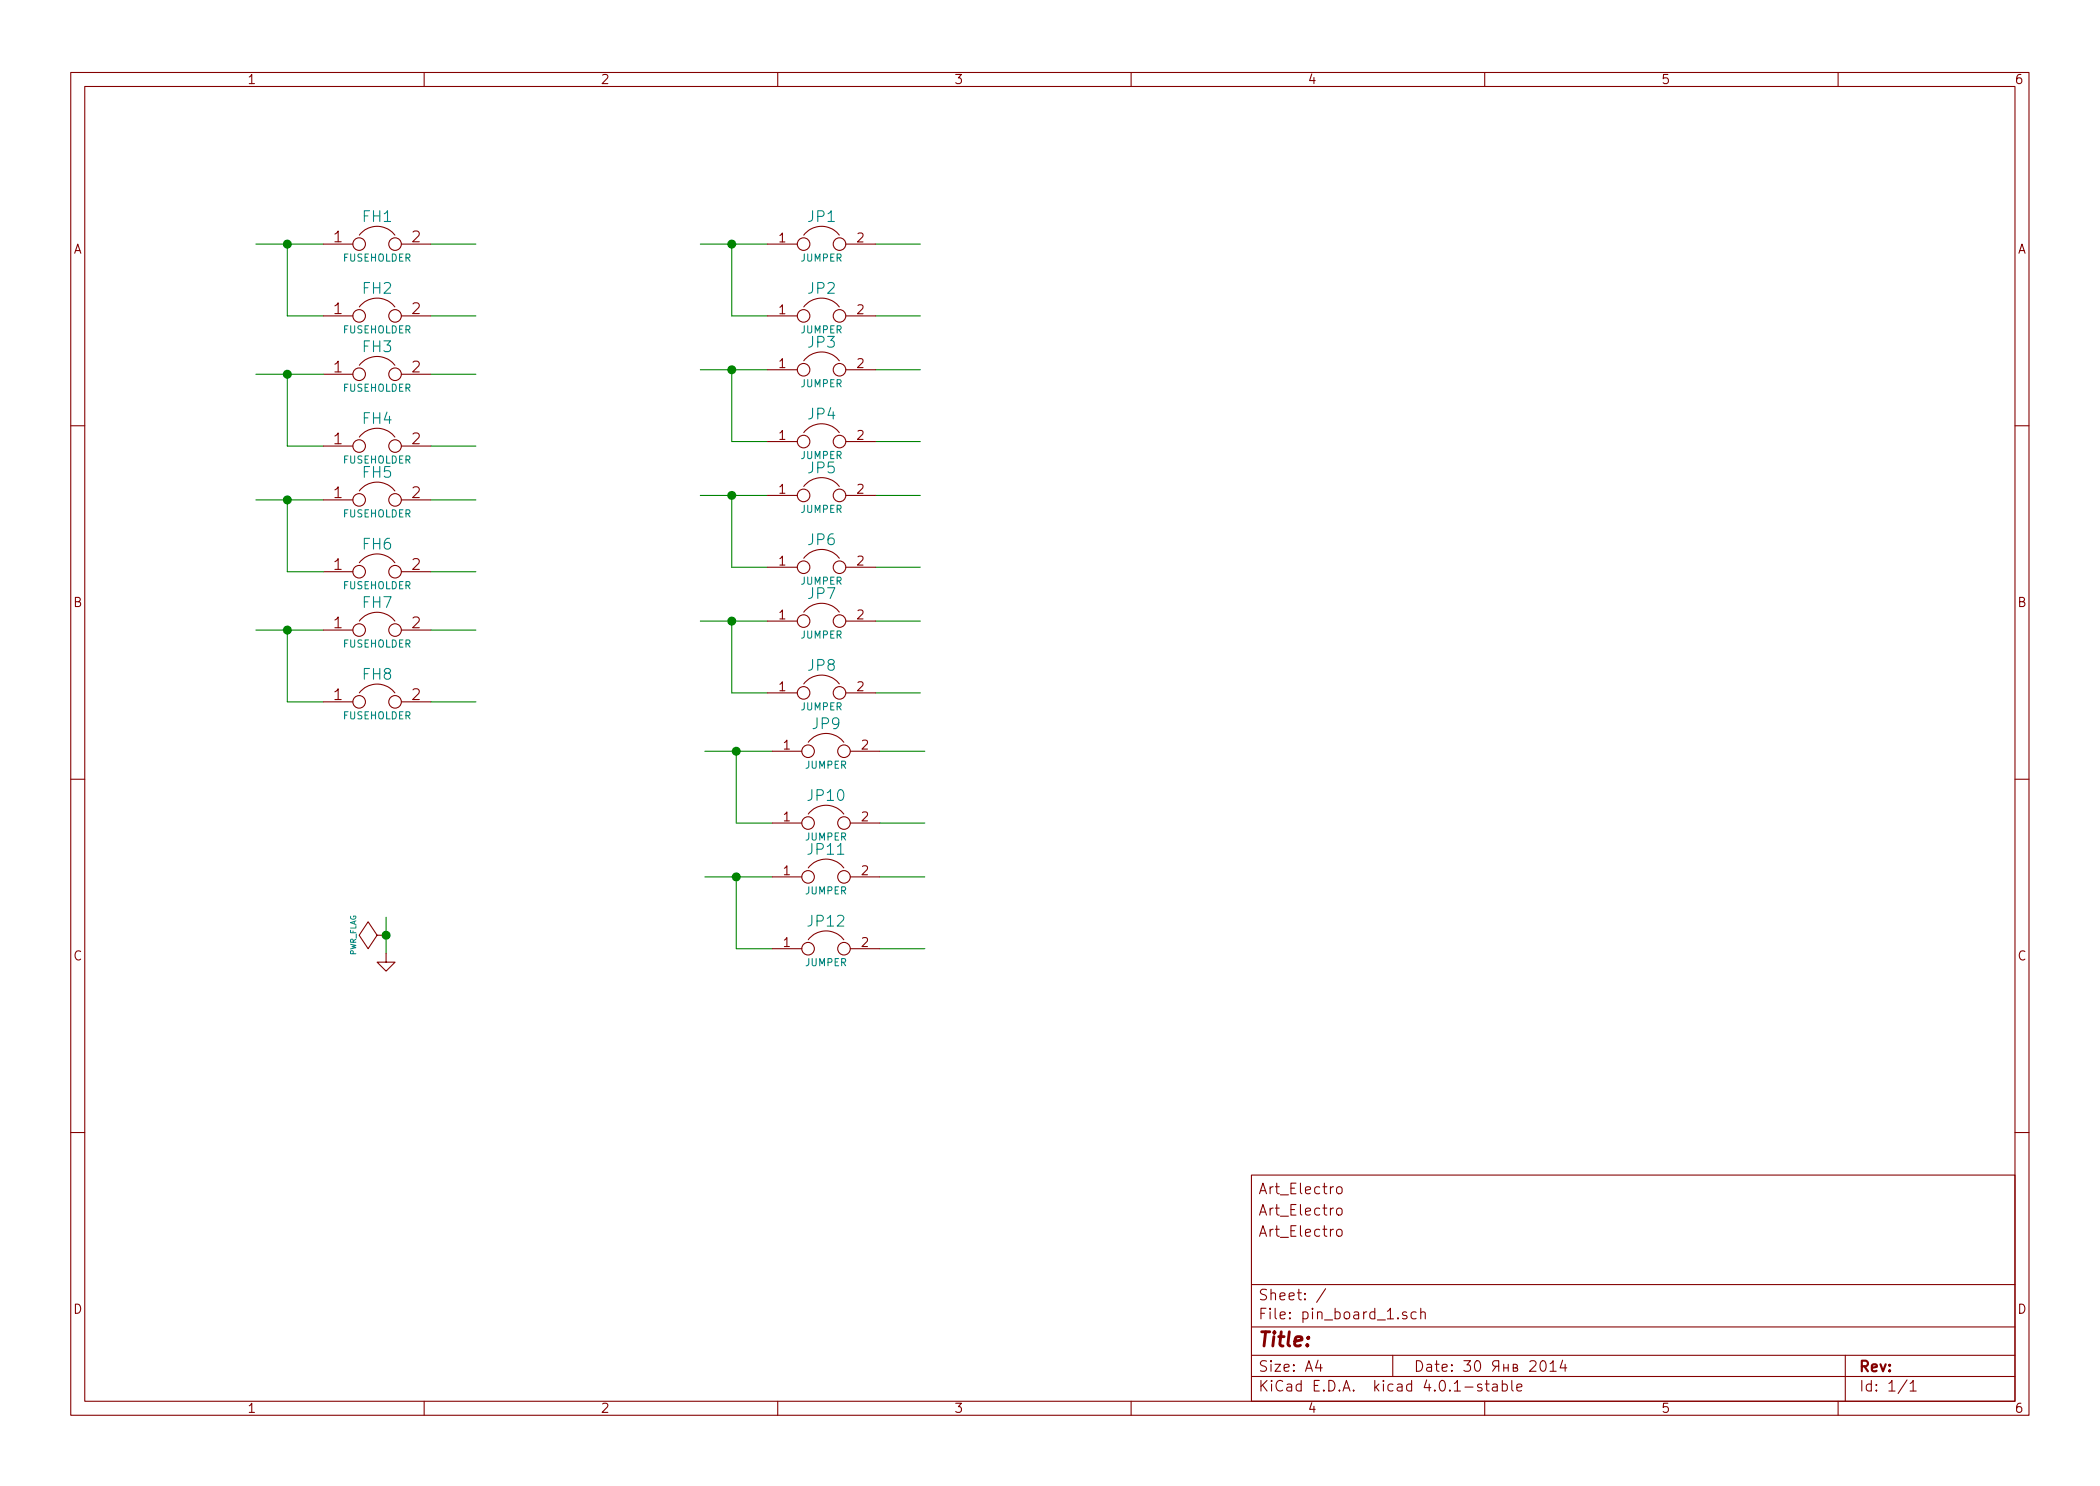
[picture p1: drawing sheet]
<svg xmlns="http://www.w3.org/2000/svg" width="297mm" height="210mm" viewBox="0 0 297 210" stroke-linecap="round" stroke-linejoin="round" font-family="sans-serif">
<g fill="none" stroke="#840000" stroke-width=".15">
<path d="M10 10.3h277v189.9h-277zM12 12.2h273v186.1h-273zM60 10.3v1.9M110 10.3v1.9M160 10.3v1.9M210 10.3v1.9M260 10.3v1.9M45.7 34.5h4.2M50.8 33.3a3.2 3.2 0 0 1 5.1 0M56.8 34.5h4.2M108.6 34.5h4.2M113.7 33.3a3.2 3.2 0 0 1 5 0"/>
<path d="M119.6 34.5h4.2M45.7 44.7h4.2M45.7 53h4.2M50.8 43.4a3.2 3.2 0 0 1 5.1 0M50.8 51.7a3.2 3.2 0 0 1 5.1 0M56.8 44.7h4.2M56.8 53h4.2M108.6 44.7h4.2M108.6 52.3h4.2M113.7 43.4a3.2 3.2 0 0 1 5 0M113.7 51a3.2 3.2 0 0 1 5 0M119.6 44.7h4.2"/>
<path d="M119.6 52.3h4.2M10 60.2h2M45.7 63.1h4.2M45.7 70.7h4.2M50.8 61.8a3.2 3.2 0 0 1 5.1 0M50.8 69.5a3.2 3.2 0 0 1 5.1 0M50.8 79.6a3.2 3.2 0 0 1 5.1 0M56.8 63.1h4.2M56.8 70.7h4.2M108.6 62.5h4.2M108.6 70.1h4.2M113.7 61.2a3.2 3.2 0 0 1 5 0"/>
<path d="M113.7 68.8a3.2 3.2 0 0 1 5 0M113.7 79a3.2 3.2 0 0 1 5 0M119.6 62.5h4.2M119.6 70.1h4.2M285 60.2h2M45.7 80.9h4.2M45.7 89.1h4.2M45.7 99.3h4.2M50.8 87.9a3.2 3.2 0 0 1 5.1 0M50.8 98a3.2 3.2 0 0 1 5.1 0M56.8 80.9h4.2M56.8 89.1h4.2"/>
<path d="M56.8 99.3h4.2M108.6 80.3h4.2M108.6 87.9h4.2M108.6 98h4.2M113.7 86.6a3.2 3.2 0 0 1 5 0M113.7 96.8a3.2 3.2 0 0 1 5 0M119.6 80.3h4.2M119.6 87.9h4.2M119.6 98h4.2M10 110.3h2M109.2 106.3h4.2M109.2 116.5h4.2"/>
<path d="M114.3 105a3.2 3.2 0 0 1 5.1 0M114.3 115.2a3.2 3.2 0 0 1 5.1 0M120.3 106.3h4.2M120.3 116.5h4.2M285 110.3h2M53.3 132.3l-1.2-1.9-1.3 1.9 1.3 1.9 1.2-1.9h1.3M54.6 134.9v1.2h1.3l-1.3 1.3-1.3-1.3h1.3M54.6 132.3h.1M109.2 124.1h4.2M109.2 134.2h4.2M114.3 122.8a3.2 3.2 0 0 1 5.1 0M114.3 133a3.2 3.2 0 0 1 5.1 0"/>
<path d="M120.3 124.1h4.2M120.3 134.2h4.2M10 160.2h2M177 166.3h108v32h-108zM189.1 174.1a.41 .41 0 0 1 .7 .1v.4a.41 .41 0 0 1-.4 .3 .41 .41 0 0 1-.3-.3zM189.1 171.1a.41 .41 0 0 1 .7 .1v.4a.41 .41 0 0 1-.4 .3 .41 .41 0 0 1-.3-.3zM189.1 168a.41 .41 0 0 1 .7 .2v.4a.41 .41 0 0 1-.4 .3 .41 .41 0 0 1-.3-.3zM285 160.2h2M60 198.3v1.9M110 198.3v1.9M160 198.3v1.9M177 194.8h108"/>
<path d="M177 191.8h108M177 187.8h108M177 181.8h108M186.4 192.5l-.3 1h.9M186.8 193v1M187.5 182.3l-1.3 2M197 191.8v3M199 185.7a.37 .37 0 0 0-.6 .1v.1a.54 .54 0 0 0 .6 .3v.1v.2l-.2 .1-.4-.1M200.3 185.7l-.4-.1-.3 .3 .1 .6 .2 .1 .4-.1M201 185.7a.38 .38 0 0 1 .6 .1v.8M201 185.1v1.5M209.6 195.9a.37 .37 0 0 0-.6 .1v.1a.54 .54 0 0 0 .6 .3l.1 .1-.1 .2-.2 .1-.4-.1"/>
<path d="M210 198.3v1.9M210.1 195.8h.5M210.3 195.3v1.3l.2 .2h.1M211.2 195.9l.1-.1 .4 .1 .1 .9M211.8 196.2l-.5 .1-.2 .2 .1 .2 .1 .1 .5-.1M212.5 195.9a.48 .48 0 0 1 .6 .1l.1 .1-.1 .6a.48 .48 0 0 1-.6 0M212.5 195.3v1.5M213.8 195.3v1.3l.2 .2M214 193.5h.6v-.3l-.2-.2h-.4v1l.6-.1v-.3l-.2-.1M214.6 196.3l.7-.1-.1-.3-.4-.1-.2 .2v.7l.2 .1 .4-.1M216.4 192.7l.2-.2 .5 .1a.37 .37 0 0 1 .1 .6l-.9 .8h1M218 192.7a.35 .35 0 0 1 .3-.2 .35 .35 0 0 1 .3 .3 .77 .77 0 0 1-.4 1.2 .9 .9 0 0 1-.2-1.3z"/>
<path d="M219.3 193l.4-.5v1.5M219.3 194h.8M221 192.5l-.3 1h.9M221.4 193v1M260 198.3v1.9M261 191.8v6.5M269.7 195.2l-1.2 2M270.2 195.8l.4-.5v1.5M270.2 196.8h.8"/>
<circle cx="50.8" cy="34.5" r=".89"/>
<circle cx="55.9" cy="34.5" r=".89"/>
<circle cx="113.7" cy="34.5" r=".89"/>
<circle cx="118.7" cy="34.5" r=".89"/>
<circle cx="50.8" cy="44.7" r=".89"/>
<circle cx="50.8" cy="53" r=".89"/>
<circle cx="55.9" cy="53" r=".89"/>
<circle cx="55.9" cy="44.7" r=".89"/>
<circle cx="113.7" cy="52.3" r=".89"/>
<circle cx="113.7" cy="44.7" r=".89"/>
<circle cx="118.7" cy="44.7" r=".89"/>
<circle cx="118.7" cy="52.3" r=".89"/>
<circle cx="50.8" cy="63.1" r=".89"/>
<circle cx="50.8" cy="70.7" r=".89"/>
<circle cx="55.9" cy="63.1" r=".89"/>
<circle cx="55.9" cy="70.7" r=".89"/>
<circle cx="113.7" cy="70.1" r=".89"/>
<circle cx="113.7" cy="62.5" r=".89"/>
<circle cx="118.7" cy="62.5" r=".89"/>
<circle cx="118.7" cy="70.1" r=".89"/>
<circle cx="50.8" cy="89.1" r=".89"/>
<circle cx="50.8" cy="99.3" r=".89"/>
<circle cx="50.8" cy="80.9" r=".89"/>
<circle cx="55.9" cy="89.1" r=".89"/>
<circle cx="55.9" cy="80.9" r=".89"/>
<circle cx="55.9" cy="99.3" r=".89"/>
<circle cx="113.7" cy="87.9" r=".89"/>
<circle cx="113.7" cy="98" r=".89"/>
<circle cx="113.7" cy="80.3" r=".89"/>
<circle cx="118.7" cy="80.3" r=".89"/>
<circle cx="118.7" cy="87.9" r=".89"/>
<circle cx="118.7" cy="98" r=".89"/>
<circle cx="114.3" cy="106.3" r=".89"/>
<circle cx="114.3" cy="116.5" r=".89"/>
<circle cx="119.4" cy="106.3" r=".89"/>
<circle cx="119.4" cy="116.5" r=".89"/>
<circle cx="114.3" cy="134.2" r=".89"/>
<circle cx="114.3" cy="124.1" r=".89"/>
<circle cx="119.4" cy="134.2" r=".89"/>
<circle cx="119.4" cy="124.1" r=".89"/>
</g>
<g fill="none" stroke="#008400" stroke-width=".15">
<path d="M36.2 34.5h9.5M40.6 34.5v10.2h5.1M61 34.5h6.3M99.1 34.5h9.5M103.5 34.5v10.2h5.1M123.8 34.5h6.4M36.2 53h9.5M40.6 53v10.1h5.1M61 44.7h6.3M61 53h6.3M99.1 52.3h9.5M103.5 52.3v10.2h5.1"/>
<path d="M123.8 44.7h6.4M123.8 52.3h6.4M36.2 70.7h9.5M40.6 70.7v10.2h5.1M61 63.1h6.3M61 70.7h6.3M99.1 70.1h9.5M103.5 70.1v10.2h5.1M123.8 62.5h6.4M123.8 70.1h6.4M36.2 89.1h9.5M40.6 89.1v10.2h5.1"/>
<path d="M61 80.9h6.3M61 89.1h6.3M61 99.3h6.3M99.1 87.9h9.5M103.5 87.9v10.1h5.1M123.8 80.3h6.4M123.8 87.9h6.4M123.8 98h6.4M99.7 106.3h9.5M104.1 106.3v10.2h5.1M124.5 106.3h6.3M124.5 116.5h6.3"/>
<path d="M54.6 129.8v5.1M99.7 124.1h9.5M104.1 124.1v10.1h5.1M124.5 124.1h6.3M124.5 134.2h6.3"/>
</g>
<g fill="#008400" stroke="#008400" stroke-width=".25">
<circle cx="40.6" cy="34.5" r=".51"/>
<circle cx="103.5" cy="34.5" r=".51"/>
<circle cx="40.6" cy="53" r=".51"/>
<circle cx="40.6" cy="70.7" r=".51"/>
<circle cx="40.6" cy="89.1" r=".51"/>
<circle cx="103.5" cy="52.3" r=".51"/>
<circle cx="103.5" cy="70.1" r=".51"/>
<circle cx="103.5" cy="87.9" r=".51"/>
<circle cx="104.1" cy="106.3" r=".51"/>
<circle cx="104.1" cy="124.1" r=".51"/>
<circle cx="54.6" cy="132.3" r=".51"/>
</g>
<text font-size="2.8" fill="#840000" x="178" y="190.5">Title:</text>
<g font-size="2.1" fill="#840000">
<text x="47.2" y="34.3">1</text>
<text x="58.3" y="34.3">2</text>
<text x="47.2" y="44.4">1</text>
<text x="58.3" y="44.4">2</text>
<text x="47.2" y="52.7">1</text>
<text x="58.3" y="52.7">2</text>
<text x="47.2" y="62.9">1</text>
<text x="58.3" y="62.9">2</text>
<text x="47.2" y="70.5">1</text>
<text x="58.3" y="70.5">2</text>
<text x="47.2" y="80.6">1</text>
<text x="58.3" y="80.6">2</text>
<text x="47.2" y="88.9">1</text>
<text x="58.3" y="88.9">2</text>
<text x="47.2" y="99.1">1</text>
<text x="58.3" y="99.1">2</text>
<text x="178" y="172">Art_Electro</text>
<text x="178" y="169">Art_Electro</text>
<text x="178" y="175">Art_Electro</text>
<text x="178" y="184">Sheet: /</text>
<text x="178" y="186.7">File: pin_board_1.sch</text>
<text x="178" y="196.9">KiCad E.D.A. kicad 4.0.1-stable</text>
<text x="178" y="194.1">Size: A4</text>
<text x="200" y="194.1">Date: 30 2014</text>
<text x="263" y="194.1">Rev:</text>
<text x="263" y="196.9">Id: 1/1</text>
</g>
<g font-size="2.1" fill="#008484">
<text x="51.3" y="31.4">FH1</text>
<text x="114.3" y="31.4">JP1</text>
<text x="51.3" y="41.6">FH2</text>
<text x="114.3" y="41.6">JP2</text>
<text x="51.3" y="49.8">FH3</text>
<text x="114.3" y="49.2">JP3</text>
<text x="51.3" y="60">FH4</text>
<text x="114.3" y="59.4">JP4</text>
<text x="51.3" y="67.6">FH5</text>
<text x="114.3" y="67">JP5</text>
<text x="51.3" y="77.8">FH6</text>
<text x="114.3" y="77.1">JP6</text>
<text x="51.3" y="86">FH7</text>
<text x="114.3" y="84.8">JP7</text>
<text x="114.3" y="94.9">JP8</text>
<text x="51.3" y="96.2">FH8</text>
<text x="115" y="103.2">JP9</text>
<text x="114.4" y="113.3">JP10</text>
<text x="114.4" y="120.9">JP11</text>
<text x="114.4" y="131.1">JP12</text>
</g>
<g font-size="1.8" fill="#840000">
<text x="35" y="11.9">1</text>
<text x="85" y="11.9">2</text>
<text x="135" y="11.9">3</text>
<text x="185" y="11.9">4</text>
<text x="235" y="11.9">5</text>
<text x="285" y="11.9">6</text>
<text x="10.4" y="35.9">A</text>
<text x="110.2" y="34.3">1</text>
<text x="121.2" y="34.3">2</text>
<text x="285.4" y="35.9">A</text>
<text x="110.2" y="44.4">1</text>
<text x="121.2" y="44.4">2</text>
<text x="110.2" y="52.1">1</text>
<text x="121.2" y="52.1">2</text>
<text x="110.2" y="62.2">1</text>
<text x="121.2" y="62.2">2</text>
<text x="110.2" y="69.8">1</text>
<text x="121.2" y="69.8">2</text>
<text x="110.2" y="80">1</text>
<text x="121.2" y="80">2</text>
<text x="10.4" y="85.9">B</text>
<text x="110.2" y="87.6">1</text>
<text x="121.2" y="87.6">2</text>
<text x="285.4" y="85.9">B</text>
<text x="110.2" y="97.8">1</text>
<text x="121.2" y="97.8">2</text>
<text x="110.8" y="106">1</text>
<text x="121.9" y="106">2</text>
<text x="110.8" y="116.2">1</text>
<text x="121.9" y="116.2">2</text>
<text x="110.8" y="123.8">1</text>
<text x="121.9" y="123.8">2</text>
<text x="10.4" y="135.9">C</text>
<text x="110.8" y="134">1</text>
<text x="121.9" y="134">2</text>
<text x="285.4" y="135.9">C</text>
<text x="10.4" y="185.9">D</text>
<text x="285.4" y="185.9">D</text>
<text x="35" y="199.9">1</text>
<text x="85" y="199.9">2</text>
<text x="135" y="199.9">3</text>
<text x="185" y="199.9">4</text>
<text x="235" y="199.9">5</text>
<text x="285" y="199.9">6</text>
</g>
<g font-size="1.4" fill="#008484">
<text x="48.5" y="37">FUSEHOLDER</text>
<text x="113.3" y="37">JUMPER</text>
<text x="48.5" y="47.2">FUSEHOLDER</text>
<text x="113.3" y="47.2">JUMPER</text>
<text x="48.5" y="55.4">FUSEHOLDER</text>
<text x="113.3" y="54.8">JUMPER</text>
<text x="48.5" y="65.6">FUSEHOLDER</text>
<text x="113.3" y="64.9">JUMPER</text>
<text x="48.5" y="73.2">FUSEHOLDER</text>
<text x="113.3" y="72.6">JUMPER</text>
<text x="48.5" y="83.4">FUSEHOLDER</text>
<text x="113.3" y="82.7">JUMPER</text>
<text x="48.5" y="91.6">FUSEHOLDER</text>
<text x="113.3" y="90.3">JUMPER</text>
<text x="48.5" y="101.8">FUSEHOLDER</text>
<text x="113.3" y="100.5">JUMPER</text>
<text x="113.9" y="108.8">JUMPER</text>
<text x="113.9" y="118.9">JUMPER</text>
<text x="113.9" y="126.5">JUMPER</text>
<text x="113.9" y="136.7">JUMPER</text>
</g>
<text font-size="1.1" fill="#008484" x="50.4" y="135.3" transform="rotate(-90 50.4 135.3)">PWR_FLAG</text>
</svg>
